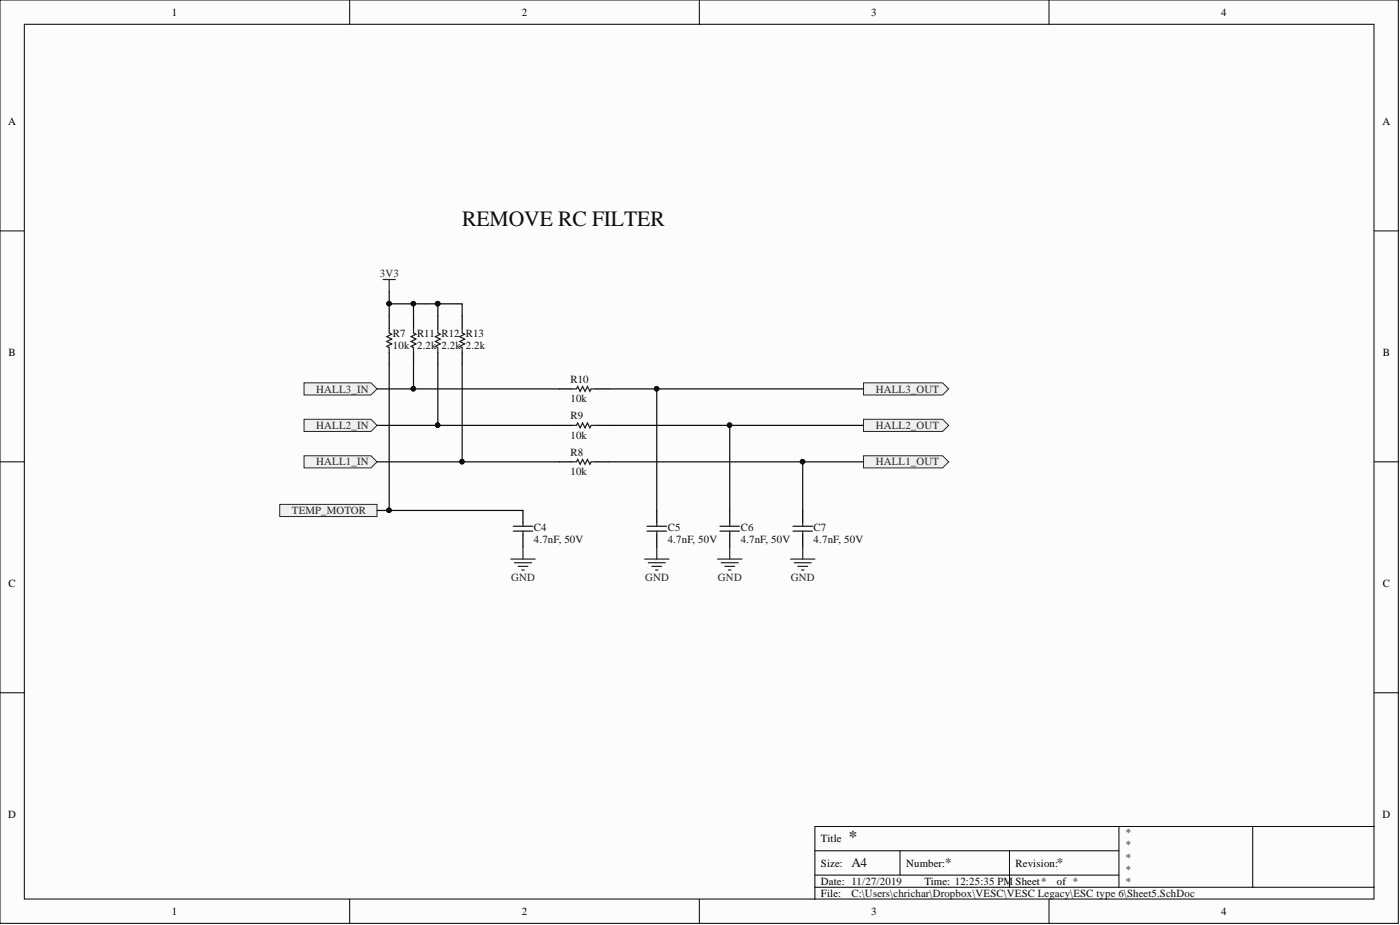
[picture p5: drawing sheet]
<svg xmlns="http://www.w3.org/2000/svg" width="292mm" height="193mm" viewBox="0 0 292 193" stroke-linecap="round" stroke-linejoin="round" font-family="sans-serif">
<g fill="#fcfcfc" stroke="#000" stroke-width=".21">
<path d="M0 0h291.7v192.6h-291.7z"/>
<path d="M5.1 5.1h281.6v182.5h-281.6z"/>
</g>
<g fill="none" stroke="#000" stroke-width=".21">
<path d="M73 0v5.1M145.9 0v5.1M218.9 0v5.1M0 48.2h5.1M286.7 48.2h5.1M0 96.3h5.1M286.7 96.3h5.1M0 144.5h5.1M286.7 144.5h5.1M170 177.5h63.5M187.8 177.5v5.1M210.6 177.5v7.6"/>
<path d="M233.5 172.4v12.7M261.4 172.4h-91.4v15.2M286.7 172.4h-25.3v12.7M73 187.6v5.1M145.9 187.6v5.1M170 185.1h116.7M170 182.6h63.5M218.9 187.6v5.1"/>
</g>
<g fill="none" stroke="#000" stroke-width=".26">
<path d="M81.2 65.9v2.6M81.2 73.5v2.6M86.3 65.9v2.6M86.3 73.5v2.6M91.4 65.9v2.6M91.4 73.5v2.6M96.4 65.9v2.6M96.4 73.5v2.6M116.7 96.3h2.6M116.7 88.7h2.6M116.7 81.1h2.6M124.3 96.3h2.6"/>
<path d="M124.3 88.7h2.6M124.3 81.1h2.6"/>
</g>
<path d="M81.2 68.5v1l.5 .2-1 .5 1 .5-1 .5 1 .6-1 .5 .5 .2v1M86.3 68.5v1l.5 .2-1 .5 1 .5-1 .5 1 .6-1 .5 .5 .2v1M91.4 68.5v1l.5 .2-1.1 .5 1.1 .5-1.1 .5 1.1 .6-1.1 .5 .6 .2v1M96.4 68.5v1l.5 .2-1 .5 1 .5-1 .5 1 .6-1 .5 .5 .2v1M119.3 96.3h1l.2-.5 .5 1.1 .6-1.1 .5 1.1 .5-1.1 .5 1.1 .2-.6h1M119.3 88.7h1l.2-.5 .5 1 .6-1 .5 1 .5-1 .5 1 .2-.5h1M119.3 81.1h1l.2-.5 .5 1 .6-1 .5 1 .5-1 .5 1 .2-.5h1" fill="none" stroke="#1c1c1c" stroke-width=".26"/>
<path d="M79.9 58.3h2.6M81.2 58.3v2.5" fill="none" stroke="#262626" stroke-width=".26"/>
<path d="M81.2 60.8v2.6h5.1M81.2 63.4v2.5M91.4 63.4h5v2.5M91.4 63.4h-5.1v2.5M91.4 63.4v2.5" fill="none" stroke="#0e0e0e" stroke-width=".26"/>
<g fill="#0e0e0e" stroke="#0e0e0e" stroke-width=".21">
<circle cx="91.3" cy="63.3" r=".47"/>
<circle cx="81.2" cy="63.3" r=".47"/>
<circle cx="86.2" cy="63.3" r=".47"/>
</g>
<g fill="#f0f0f0" stroke="#262626" stroke-width=".21">
<path d="M63.4 79.9h14l1.3 1.2-1.3 1.3h-14z" fill-rule="evenodd"/>
<path d="M63.4 87.5h14l1.3 1.2-1.3 1.3h-14z" fill-rule="evenodd"/>
<path d="M63.4 95.1h14l1.3 1.2-1.3 1.3h-14z" fill-rule="evenodd"/>
<path d="M180.2 79.9h16.5l1.2 1.2-1.2 1.3h-16.5z" fill-rule="evenodd"/>
<path d="M180.2 87.5h16.5l1.2 1.2-1.2 1.3h-16.5z" fill-rule="evenodd"/>
<path d="M180.2 95.1h16.5l1.2 1.2-1.2 1.3h-16.5z" fill-rule="evenodd"/>
<path d="M58.4 105.2h20.3v2.6h-20.3z" fill-rule="evenodd"/>
</g>
<path d="M109.1 106.5v2.5M109.1 111.6v2.5M137 106.5v2.5M137 111.6v2.5M152.3 106.5v2.5M152.3 111.6v2.5M167.5 106.5v2.5M167.5 111.6v2.5" fill="none" stroke="#000" stroke-width=".26"/>
<g fill="none" stroke="#1c1c1c" stroke-width=".26">
<path d="M107.1 109.8h4M107.1 110.8h4M109.1 109v.8M109.1 110.8v.8M135 109.8h4.1M135 110.8h4.1M137 109v.8M137 110.8v.8M150.2 109.8h4.1M150.2 110.8h4.1M152.3 109v.8M152.3 110.8v.8"/>
<path d="M165.5 109.8h4M165.5 110.8h4M167.5 109v.8M167.5 110.8v.8"/>
</g>
<g fill="none" stroke="#0e0e0e" stroke-width=".26">
<path d="M81.2 76.1v30.4M86.3 76.1v5M91.4 76.1v12.6M96.4 76.1v20.2M78.7 81.1h38M78.7 88.7h38M78.7 96.3h38M126.9 81.1h53.3M126.9 88.7h53.3M126.9 96.3h53.3M137 81.1v25.4M152.3 88.7v17.8"/>
<path d="M167.5 96.3v10.2M78.7 106.5h30.4"/>
</g>
<g fill="#0e0e0e" stroke="#0e0e0e" stroke-width=".21">
<circle cx="86.2" cy="81.1" r=".47"/>
<circle cx="91.3" cy="88.7" r=".47"/>
<circle cx="96.4" cy="96.3" r=".47"/>
<circle cx="81.2" cy="106.5" r=".47"/>
<circle cx="137" cy="81.1" r=".47"/>
<circle cx="152.2" cy="88.7" r=".47"/>
<circle cx="167.4" cy="96.3" r=".47"/>
</g>
<g fill="none" stroke="#262626" stroke-width=".26">
<path d="M106.6 116.6h5.1M107.3 117.4h3.6M108.1 118.2h2M108.9 118.9h.5M109.1 114.1v2.5M134.5 116.6h5.1M135.3 117.4h3.5M136 118.2h2M136.8 118.9h.5M137 114.1v2.5M149.7 116.6h5.1M150.5 117.4h3.5"/>
<path d="M151.2 118.2h2.1M152 118.9h.5M152.3 114.1v2.5M164.9 116.6h5.1M165.7 117.4h3.6M166.5 118.2h2M167.2 118.9h.5M167.5 114.1v2.5"/>
</g>
<text font-size="4.6" fill="#0e0e0e" x="96.4" y="47.2">REMOVE RC FILTER</text>
<text font-size="3.5" fill="#262626" x="177.1" y="175.7">*</text>
<g font-size="2.8" fill="#0e0e0e">
<text x="177.6" y="181">A4</text>
<text x="197.2" y="181">*</text>
<text x="220.5" y="181">*</text>
</g>
<g font-size="2.3">
<text x="35.9" y="3.3">1</text>
<text x="108.9" y="3.3">2</text>
<text x="181.8" y="3.3">3</text>
<text x="254.8" y="3.3">4</text>
<text x="1.7" y="26.1">A</text>
<text x="288.4" y="26.1">A</text>
<text x="1.8" y="74.3">B</text>
<text x="288.5" y="74.3">B</text>
<text x="1.8" y="122.5">C</text>
<text x="288.5" y="122.5">C</text>
<text x="1.7" y="170.6">D</text>
<text x="288.4" y="170.6">D</text>
<text x="171.3" y="175.7">Title</text>
<text x="171.3" y="180.8">Size:</text>
<text x="171.3" y="184.6">Date: 11/27/2019</text>
<text x="189.1" y="180.8">Number:</text>
<text x="192.9" y="184.6">Time: 12:25:35 PM Sheet*</text>
<text x="211.9" y="180.8">Revision:</text>
<text x="220.5" y="184.6">of *</text>
<text x="35.9" y="190.9">1</text>
<text x="108.9" y="190.9">2</text>
<text x="171.3" y="187.1">File:</text>
<text x="181.8" y="190.9">3</text>
<text x="254.8" y="190.9">4</text>
</g>
<g font-size="2.3" fill="#262626">
<text x="79.3" y="57.8">3V3</text>
<text x="66" y="81.9">HALL3_IN</text>
<text x="182.7" y="81.9">HALL3_OUT</text>
<text x="66" y="89.5">HALL2_IN</text>
<text x="182.7" y="89.5">HALL2_OUT</text>
<text x="66" y="97.1">HALL1_IN</text>
<text x="182.7" y="97.1">HALL1_OUT</text>
<text x="60.9" y="107.3">TEMP_MOTOR</text>
<text x="106.7" y="121.2">GND</text>
<text x="134.6" y="121.2">GND</text>
<text x="149.8" y="121.2">GND</text>
<text x="165" y="121.2">GND</text>
</g>
<g font-size="2.3" fill="#0e0e0e">
<text x="82" y="70.2">R7</text>
<text x="87" y="70.2">R11 R12 R13</text>
<text x="82" y="72.8">10k 2.2k 2.2k 2.2k</text>
<text x="119" y="79.9">R10</text>
<text x="119" y="83.9">10k</text>
<text x="119" y="87.5">R9</text>
<text x="119" y="95.1">R8</text>
<text x="119" y="91.5">10k</text>
<text x="119" y="99.1">10k</text>
<text x="111.4" y="113.3">4.7nF, 50V</text>
<text x="111.4" y="110.8">C4</text>
<text x="139.3" y="113.3">4.7nF, 50V</text>
<text x="139.3" y="110.8">C5</text>
<text x="154.5" y="113.3">4.7nF, 50V</text>
<text x="154.5" y="110.8">C6</text>
<text x="169.8" y="113.3">4.7nF, 50V</text>
<text x="169.8" y="110.8">C7</text>
<text x="234.7" y="174.4">*</text>
<text x="234.7" y="177">*</text>
<text x="234.7" y="179.5">*</text>
<text x="234.7" y="182.1">*</text>
<text x="234.7" y="184.6">*</text>
<text x="177.6" y="187.1">C:\Users\chrichar\Dropbox\VESC\VESC Legacy\ESC type 6\Sheet5.SchDoc</text>
</g>
</svg>
